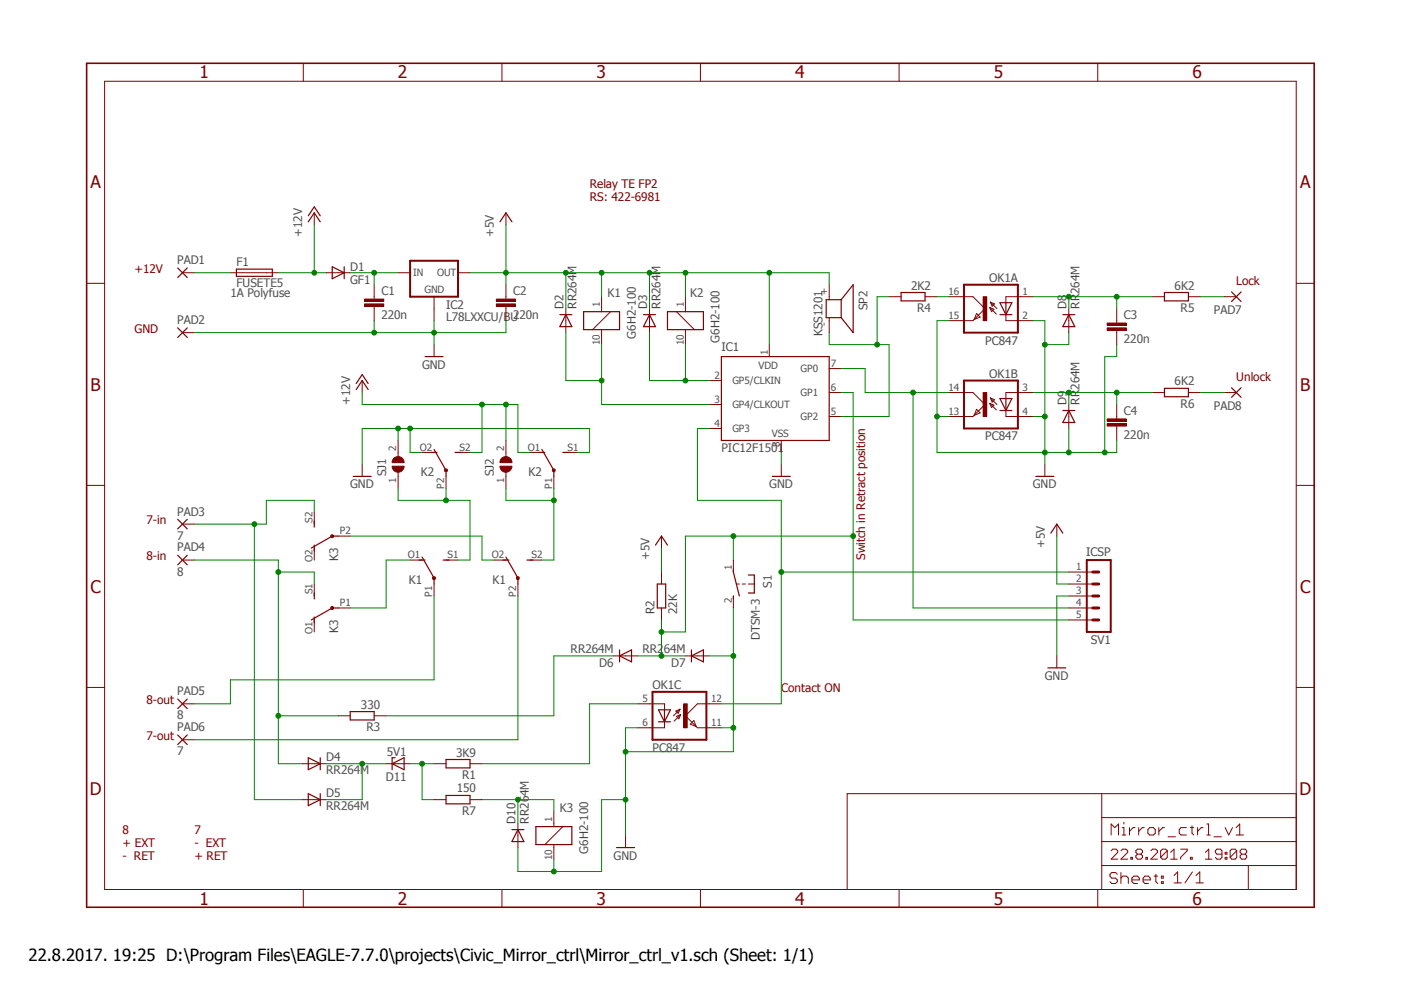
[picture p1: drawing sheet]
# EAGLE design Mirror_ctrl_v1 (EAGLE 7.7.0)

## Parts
C1  220n  C-EUC1206  [C1206]
C2  220n  C-EUC1206  [C1206]
C3  220n  C-EUC1206  [C1206]
C4  220n  C-EUC1206  [C1206]
D1  GF1  DIODE-DO214BA  [DO214BA]
D2  RR264M  CGRM4001-G  [SOD-123_MINI-SMA]
D3  RR264M  CGRM4001-G  [SOD-123_MINI-SMA]
D4  RR264M  CGRM4001-G  [SOD-123_MINI-SMA]
D5  RR264M  CGRM4001-G  [SOD-123_MINI-SMA]
D6  RR264M  CGRM4001-G  [SOD-123_MINI-SMA]
D7  RR264M  CGRM4001-G  [SOD-123_MINI-SMA]
D8  RR264M  CGRM4001-G  [SOD-123_MINI-SMA]
D9  RR264M  CGRM4001-G  [SOD-123_MINI-SMA]
D10  RR264M  CGRM4001-G  [SOD-123_MINI-SMA]
D11  5V1  ZENER-DIODESOD80C  [SOD80C]
F1  FUSETE5  [TE5]
IC1  PIC12F1501  PIC12F675P  [DIL8]
IC2  L78LXXCU/BU  [SOT89]
K1  G6H2-100  [G6H2-100]
K2  G6H2-100  [G6H2-100]
K3  G6H2-100  [G6H2-100]
OK1  PC847  [DIL16]
PAD1  3,81/1,4  [3,81/1,4]
PAD2  3,81/1,4  [3,81/1,4]
PAD3  7  3,81/1,4  [3,81/1,4]
PAD4  8  3,81/1,4  [3,81/1,4]
PAD5  8  3,81/1,4  [3,81/1,4]
PAD6  7  3,81/1,4  [3,81/1,4]
PAD7  3,81/1,4  [3,81/1,4]
PAD8  3,81/1,4  [3,81/1,4]
R1  3K9  R-EU_R1206  [R1206]
R2  22K  R-EU_R1206  [R1206]
R3  330  R-EU_R1206  [R1206]
R4  2K2  R-EU_R1206  [R1206]
R5  6K2  R-EU_R1206  [R1206]
R6  6K2  R-EU_R1206  [R1206]
R7  150  R-EU_R1206  [R1206]
S1  DTSM-3  [DTSM-3]
SJ1  SJ  [SJ]
SJ2  SJ  [SJ]
SP2  KSS1201  [KSS1201]
SV1  ICSP  MA05-1  [MA05-1]

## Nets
+5V: C2.1 D2.C D3.C IC1.1(VDD) IC2.1(OUT) K1.1 K2.1 R2.2 SP2.+ SV1.2
+12V: D1.A F1.2 K2.O1(2:O) K2.S2(3:S) SJ2.2
GND: C1.2 C2.2 C3.2 C4.2 D7.A D8.A D9.A D10.A IC1.8(VSS) IC2.4(GND1) K2.O2(3:O) K2.S1(2:S) K3.10 OK1.2(A:C) OK1.4(B:C) OK1.6(C:C) OK1.11(C:EMIT) OK1.13(B:EMIT) OK1.15(A:EMIT) PAD2.1(P) S1.2 SJ1.2 SV1.3
N$1: D3.A IC1.2(GP5/CLKIN) K2.10
N$2: C1.1 D1.C IC2.3(IN)
N$3: F1.1 PAD1.1(P)
N$4: C3.1 D8.C OK1.1(A:A) R5.2
N$5: D4.A K3.S1(2:S) PAD4.1(P) R3.2
N$6: D5.A K3.S2(3:S) PAD3.1(P)
N$7: K1.P1(2:P) PAD5.1(P)
N$8: K1.P2(3:P) PAD6.1(P)
N$9: PAD7.1(P) R5.1
N$10: D2.A IC1.3(GP4/CLKOUT) K1.10
N$11: OK1.5(C:A) R1.1
N$12: D11.A R1.2 R7.2
N$13: K1.S1(2:S) K2.P2(3:P) SJ1.1
N$14: PAD8.1(P) R6.1
N$15: K1.S2(3:S) K2.P1(2:P) SJ2.1
N$16: C4.1 D9.C OK1.3(B:A) R6.2
N$17: IC1.4(GP3) OK1.12(C:COL) SV1.1
N$18: IC1.7(GP0) OK1.14(B:COL) SV1.4
N$19: OK1.16(A:COL) R4.1
N$20: D6.C R3.1
N$21: IC1.5(GP2) R4.2 SP2.-
N$22: D6.A D7.C IC1.6(GP1) R2.1 S1.1 SV1.5
N$23: K1.O2(3:O) K3.P2(3:P)
N$24: D10.C K3.1 R7.1
N$26: K1.O1(2:O) K3.P1(2:P)
N$28: D4.C D5.C D11.C
Unconnected: IC2.2(GND) K3.O1(2:O) K3.O2(3:O) OK1.7(D:A) OK1.8(D:C) OK1.9(D:EMIT) OK1.10(D:COL)

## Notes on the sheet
- Relay TE FP2
  RS: 422-6981
- +12V
- Lock
- 1A Polyfuse
- GND
- Unlock
- 7-in
- 8-in | Switch in Retract position
- Contact ON
- 8-out
- 7-out
- 8
  + EXT
  -  RET
- 7
  -  EXT
  + RET
